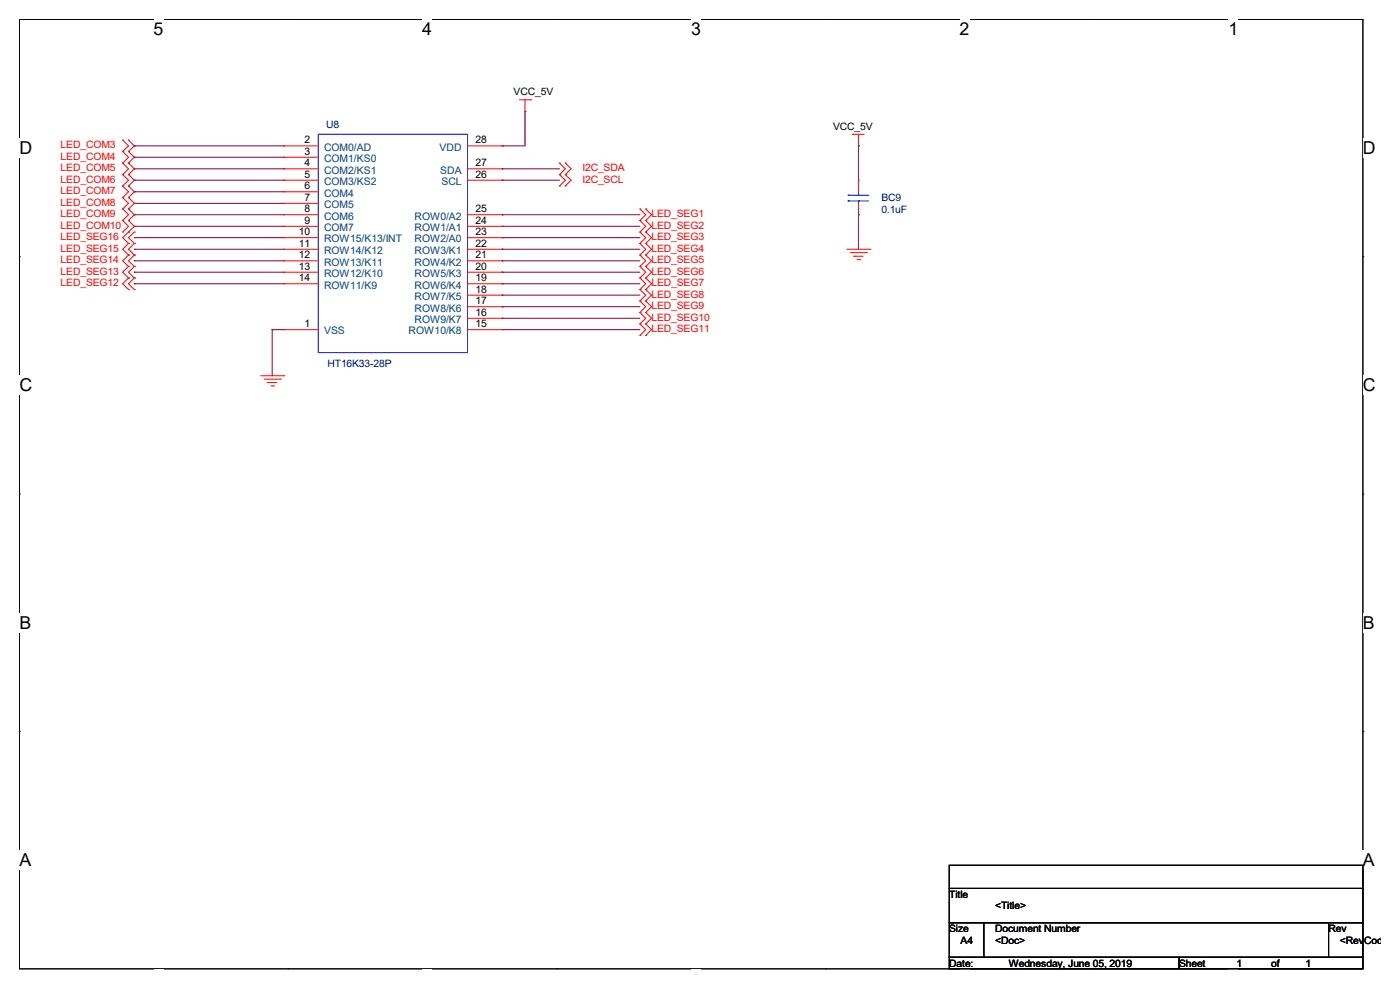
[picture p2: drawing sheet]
<svg xmlns="http://www.w3.org/2000/svg" width="297mm" height="210mm" viewBox="0 0 297 210" stroke-linecap="round" stroke-linejoin="round" font-family="sans-serif">
<path d="M4.1 4.1h285v201.4h-285z" fill="none" stroke="#000" stroke-width=".21"/>
<g fill="#fff">
<path d="M32.6 4.1h2.1v4.2h-2.1z"/>
<path d="M32.6 205.5h2.1v.4h-2.1z"/>
</g>
<path d="M61.1 4.1h.1M61.1 205.5h.1" fill="none" stroke="#000" stroke-width=".21"/>
<g fill="#fff">
<path d="M89.6 4.1h2.1v4.2h-2.1z"/>
<path d="M89.6 205.5h2.1v.4h-2.1z"/>
</g>
<path d="M118.1 4.1h.1M118.1 205.5h.1" fill="none" stroke="#000" stroke-width=".21"/>
<g fill="#fff">
<path d="M146.6 4.1h2.1v4.2h-2.1z"/>
<path d="M146.6 205.5h2.1v.4h-2.1z"/>
</g>
<path d="M175.1 4.1h.1M175.1 205.5h.1" fill="none" stroke="#000" stroke-width=".21"/>
<g fill="#fff">
<path d="M203.6 4.1h2.1v4.2h-2.1z"/>
<path d="M203.6 205.5h2.1v.4h-2.1z"/>
</g>
<path d="M232.1 4.1h.1M232.1 205.5h.1" fill="none" stroke="#000" stroke-width=".21"/>
<g fill="#fff">
<path d="M260.6 4.1h2.1v4.2h-2.1z"/>
<path d="M260.6 205.5h2.1v.4h-2.1z"/>
<path d="M4.1 29.3h2.8v4.2h-2.8z"/>
<path d="M289.1 29.3h2.8v4.2h-2.8z"/>
<path d="M4.1 79.6h2.8v4.2h-2.8z"/>
<path d="M289.1 79.6h2.8v4.2h-2.8z"/>
</g>
<path d="M4.1 54.4h.1M289.1 54.4h.1" fill="none" stroke="#000" stroke-width=".21"/>
<g fill="#fff">
<path d="M4.1 130h2.5v4.2h-2.5z"/>
<path d="M289.1 130h2.6v4.2h-2.6z"/>
</g>
<path d="M4.1 104.8h.1M289.1 104.8h.1" fill="none" stroke="#000" stroke-width=".21"/>
<g fill="#fff">
<path d="M4.1 180.3h2.6v4.2h-2.6z"/>
<path d="M289.1 180.3h2.6v4.2h-2.6z"/>
</g>
<path d="M4.1 155.2h.1M289.1 155.2h.1M201.4 183.6h87.7v4.9h-87.7zM201.4 188.5h87.7v7.2h-87.7zM201.4 195.7h7.3v7.4h-7.3zM208.7 195.7h73.2v7.4h-73.2zM281.9 195.7h7.2v7.4h-7.2zM201.4 203.1h48.7v2.4h-48.7zM250.1 203.1h39v2.4h-39z" fill="none" stroke="#000" stroke-width=".21"/>
<g fill="none" stroke="#f00" stroke-width=".21">
<path d="M26 37h.1M26 34.6h.1M26 32.1h.1M26 29.7h.1M26 39.5h.1M26 34.6l1.3 1.2-1.3 1.2M26 29.7l1.3 1.2-1.3 1.2M26 32.1l1.3 1.3-1.3 1.2M26 37l1.3 1.2-1.3 1.3M26 39.5l1.3 1.2-1.3 1.2M27.3 34.6h.1M27.3 37h.1"/>
<path d="M27.3 29.7h.1M27.3 32.1h.1M27.3 39.5h.1M27.3 34.6l1.2 1.2-1.2 1.2M27.3 29.7l1.2 1.2-1.2 1.2M27.3 32.1l1.2 1.3-1.2 1.2M27.3 37l1.2 1.2-1.2 1.3M27.3 39.5l1.2 1.2-1.2 1.2M60.2 30.9h.1M60.2 33.4h.1M60.2 35.8h.1M60.2 38.2h.1"/>
<path d="M60.2 30.9h7.3M60.2 33.4h7.3M60.2 35.8h7.3M60.2 38.2h7.3M99.2 30.9h7.3M99.2 35.8h7.3M99.2 38.2h7.3M106.5 30.9h.1M106.5 35.8h.1M106.5 38.2h.1M110.2 21.2h2.4M111.4 23.6h.1"/>
<path d="M111.4 21.2v2.4M112.6 21.2h.1M118.7 39.5h.1M118.7 37h.1M118.7 34.6h.1M118.7 37l1.2 1.2-1.2 1.3M118.7 34.6l1.2 1.2-1.2 1.2M119.9 39.5h.1M119.9 37h.1M119.9 34.6h.1M119.9 37l1.3 1.2-1.3 1.3M119.9 34.6l1.3 1.2-1.3 1.2"/>
<path d="M180.9 28.5h.1M180.9 28.5h2.4M182.1 30.9h.1M182.1 38.2h.1M182.1 28.5v2.4M182.1 38.2v2.5M26 44.3h.1M26 41.9h.1M26 46.8h.1M26 49.2h.1M26 41.9l1.3 1.2-1.3 1.2M26 44.3l1.3 1.3-1.3 1.2"/>
<path d="M26 46.8l1.3 1.2-1.3 1.2M27.3 41.9h.1M27.3 44.3h.1M27.3 46.8h.1M27.3 49.2h.1M27.3 59h.1M27.3 56.5h.1M27.3 54.1h.1M27.3 51.6h.1M27.3 41.9l1.2 1.2-1.2 1.2M27.3 44.3l1.2 1.3-1.2 1.2M27.3 46.8l1.2 1.2-1.2 1.2"/>
<path d="M27.3 59l-1.3 1.2 1.3 1.2M27.3 56.5l-1.3 1.2 1.3 1.3M27.3 54.1l-1.3 1.2 1.3 1.2M27.3 51.6l-1.3 1.3 1.3 1.2M27.3 49.2l-1.3 1.2 1.3 1.2M28.5 59h.1M28.5 56.5h.1M28.5 54.1h.1M28.5 51.6h.1M28.5 49.2h.1M28.5 59l-1.2 1.2 1.2 1.2M28.5 56.5l-1.2 1.2 1.2 1.3"/>
<path d="M28.5 54.1l-1.2 1.2 1.2 1.2M28.5 51.6l-1.2 1.3 1.2 1.2M28.5 49.2l-1.2 1.2 1.2 1.2M60.2 40.7h.1M60.2 43.1h.1M60.2 45.6h.1M60.2 48h.1M60.2 50.4h.1M60.2 52.9h.1M60.2 55.3h.1M60.2 57.7h.1M60.2 52.9h7.3"/>
<path d="M60.2 40.7h7.3M60.2 43.1h7.3M60.2 45.6h7.3M60.2 48h7.3M60.2 50.4h7.3M60.2 55.3h7.3M60.2 57.7h7.3M99.2 52.9h7.3M99.2 45.6h7.3M99.2 48h7.3M99.2 50.4h7.3M99.2 55.3h7.3"/>
<path d="M99.2 57.7h7.3M106.5 55.3h.1M106.5 57.7h.1M106.5 45.6h.1M106.5 48h.1M106.5 50.4h.1M106.5 52.9h.1M135.8 46.8h.1M135.8 44.3h.1M135.8 49.2h.1M135.8 51.6h.1M135.8 54.1h.1"/>
<path d="M135.8 56.5h.1M135.8 59h.1M135.8 44.3l1.2 1.3-1.2 1.2M135.8 46.8l1.2 1.2-1.2 1.2M135.8 49.2l1.2 1.2-1.2 1.2M135.8 51.6l1.2 1.3-1.2 1.2M135.8 54.1l1.2 1.2-1.2 1.2M135.8 56.5l1.2 1.2-1.2 1.3M135.8 59l1.2 1.2-1.2 1.2M137 46.8h.1M137 44.3h.1M137 49.2h.1"/>
<path d="M137 51.6h.1M137 54.1h.1M137 56.5h.1M137 59h.1M137 44.3l1.2 1.3-1.2 1.2M137 46.8l1.2 1.2-1.2 1.2M137 49.2l1.2 1.2-1.2 1.2M137 51.6l1.2 1.3-1.2 1.2M137 54.1l1.2 1.2-1.2 1.2M137 56.5l1.2 1.2-1.2 1.3M137 59l1.2 1.2-1.2 1.2M179.7 52.9h4.8"/>
<path d="M180.4 53.6h3.4M181.1 54.4h.1M181.1 54.4h2M181.9 55.1h.5M182.1 45.6h.1M182.1 43.1v2.5M182.4 55.1h.1M183.8 53.6h.1M184.5 52.9h.1M27.3 61.4h.1M28.5 61.4h.1M55.3 79.7h4.9"/>
<path d="M60.2 79.7h.1M60.2 69.9h.1M60.2 60.2h.1M60.2 69.9h7.3M60.2 60.2h7.3M99.2 69.9h7.3M99.2 60.2h7.3M99.2 62.6h7.3M99.2 65.1h7.3M99.2 67.5h7.3M106.5 60.2h.1M106.5 62.6h.1"/>
<path d="M106.5 65.1h.1M106.5 67.5h.1M106.5 69.9h.1M135.8 61.4h.1M135.8 63.8h.1M135.8 66.3h.1M135.8 68.7h.1M135.8 71.2h.1M135.8 61.4l1.2 1.2-1.2 1.2M135.8 63.8l1.2 1.3-1.2 1.2M135.8 66.3l1.2 1.2-1.2 1.2M135.8 68.7l1.2 1.2-1.2 1.3"/>
<path d="M137 61.4h.1M137 63.8h.1M137 66.3h.1M137 68.7h.1M137 71.2h.1M137 61.4l1.2 1.2-1.2 1.2M137 63.8l1.2 1.3-1.2 1.2M137 66.3l1.2 1.2-1.2 1.2M137 68.7l1.2 1.2-1.2 1.3M56 80.4h3.5M56.8 81.2h.1M56.8 81.2h1.9"/>
<path d="M57.5 81.9h.5M58 81.9h.1M59.5 80.4h.1"/>
</g>
<path d="M67.5 28.5h31.7v46.3h-31.7zM179.9 41.4h.1M179.9 42.6h.1M179.9 41.4h4.4M179.9 42.6h4.4M182.1 42.6h.1M182.1 41.4h.1M182.1 40.7v.7M182.1 42.6v.5" fill="none" stroke="#00f" stroke-width=".21"/>
<g fill="none" stroke="#800040" stroke-width=".21">
<path d="M28.5 35.8h.1M28.5 30.9h.1M28.5 33.4h.1M28.5 38.2h.1M28.5 35.8h31.7M28.5 30.9h31.7M28.5 33.4h31.7M28.5 38.2h31.7M106.5 30.9h.1M106.5 38.2h.1M106.5 35.8h.1M106.5 35.8h12.2"/>
<path d="M106.5 38.2h12.2M111.4 23.6h.1M111.4 23.6v7.3h-4.9M182.1 30.9h.1M182.1 30.9v7.3M28.5 43.1h.1M28.5 45.6h.1M28.5 48h.1M28.5 57.7h.1M28.5 55.3h.1M28.5 52.9h.1M28.5 50.4h.1"/>
<path d="M28.5 40.7h.1M28.5 43.1h31.7M28.5 45.6h31.7M28.5 48h31.7M28.5 50.4h31.7M28.5 52.9h31.7M28.5 55.3h31.7M28.5 57.7h31.7M28.5 40.7h31.7M106.5 45.6h.1M106.5 48h.1M106.5 50.4h.1"/>
<path d="M106.5 52.9h.1M106.5 55.3h.1M106.5 57.7h.1M106.5 45.6h29.3M106.5 48h29.3M106.5 50.4h29.3M106.5 52.9h29.3M106.5 55.3h29.3M106.5 57.7h29.3M182.1 45.6h.1M182.1 45.6v7.3M28.5 60.2h.1"/>
<path d="M28.5 60.2h31.7M57.7 69.9h.1M57.7 69.9h2.5M57.7 69.9v9.8M106.5 60.2h.1M106.5 62.6h.1M106.5 65.1h.1M106.5 67.5h.1M106.5 69.9h.1M106.5 60.2h29.3M106.5 62.6h29.3M106.5 65.1h29.3"/>
<path d="M106.5 67.5h29.3M106.5 69.9h29.3"/>
</g>
<g font-size="3.8">
<text x="32.6" y="7.5">5</text>
<text x="89.6" y="7.5">4</text>
<text x="146.6" y="7.5">3</text>
<text x="203.6" y="7.5">2</text>
<text x="260.6" y="7.5">1</text>
<text x="4.1" y="32.6">D</text>
<text x="289.1" y="32.6">D</text>
<text x="4.1" y="83">C</text>
<text x="289.1" y="83">C</text>
<text x="4.1" y="133.3">B</text>
<text x="289.1" y="133.3">B</text>
<text x="4.1" y="183.7">A</text>
<text x="289.1" y="183.7">A</text>
</g>
<g font-size="2.2">
<text x="109" y="20.2">VCC_5V</text>
<text x="176.7" y="27.6">VCC_5V</text>
<text x="64.6" y="30.4">2</text>
<text x="64.6" y="32.8">3</text>
<text x="64.6" y="35.3">4</text>
<text x="100.9" y="30.4">28</text>
<text x="100.9" y="35.3">27</text>
<text x="64.6" y="37.7">5</text>
<text x="64.6" y="40.1">6</text>
<text x="100.9" y="37.7">26</text>
<text x="64.6" y="42.6">7</text>
<text x="64.6" y="45">8</text>
<text x="64.6" y="47.5">9</text>
<text x="100.9" y="45">25</text>
<text x="100.9" y="47.5">24</text>
<text x="63.4" y="49.9">10</text>
<text x="63.4" y="52.3">11</text>
<text x="100.9" y="49.9">23</text>
<text x="100.9" y="52.3">22</text>
<text x="63.4" y="54.8">12</text>
<text x="63.4" y="59.6">14</text>
<text x="63.4" y="57.2">13</text>
<text x="100.9" y="54.8">21</text>
<text x="100.9" y="59.6">19</text>
<text x="100.9" y="57.2">20</text>
<text x="100.9" y="62.1">18</text>
<text x="100.9" y="64.5">17</text>
<text x="64.6" y="69.4">1</text>
<text x="100.9" y="67">16</text>
<text x="100.9" y="69.4">15</text>
<text x="201.4" y="190.5">Title</text>
<text x="201.4" y="197.7">Size</text>
<text x="211.1" y="197.7">Document Number</text>
<text x="211.1" y="192.9">&lt;Title&gt;</text>
<text x="281.8" y="197.7">Rev</text>
<text x="203.8" y="200.2">A4</text>
<text x="211.1" y="200.2">&lt;Doc&gt;</text>
<text x="284.3" y="200.2">&lt;RevCode&gt;</text>
<text x="201.4" y="205.1">Date:</text>
<text x="214" y="205.1">Wednesday, June 05, 2019</text>
<text x="250.1" y="205.1">Sheet</text>
<text x="262.3" y="205.1">1</text>
<text x="269.7" y="205.1">of</text>
<text x="276.9" y="205.1">1</text>
</g>
<g font-size="2.2" fill="#000080">
<text x="69.2" y="27.1">U8</text>
<text x="187" y="42.7">BC9</text>
<text x="187" y="45.1">0.1uF</text>
<text x="69.5" y="77.8">HT16K33-28P</text>
</g>
<g font-size="2.2" fill="#f00">
<text x="12.9" y="31.5">LED_COM3</text>
<text x="12.9" y="33.9">LED_COM4</text>
<text x="12.9" y="36.3">LED_COM5</text>
<text x="12.9" y="38.8">LED_COM6</text>
<text x="12.9" y="41.2">LED_COM7</text>
<text x="123.6" y="38.8">I2C_SCL</text>
<text x="123.6" y="36.3">I2C_SDA</text>
<text x="12.9" y="43.6">LED_COM8</text>
<text x="12.9" y="46.1">LED_COM9</text>
<text x="138.2" y="46.1">LED_SEG1</text>
<text x="12.9" y="48.5">LED_COM10</text>
<text x="12.9" y="53.4">LED_SEG15</text>
<text x="12.9" y="51">LED_SEG16</text>
<text x="138.2" y="48.5">LED_SEG2</text>
<text x="138.2" y="51">LED_SEG3</text>
<text x="138.2" y="53.4">LED_SEG4</text>
<text x="12.9" y="58.3">LED_SEG13</text>
<text x="12.9" y="55.8">LED_SEG14</text>
<text x="138.2" y="55.8">LED_SEG5</text>
<text x="138.2" y="58.3">LED_SEG6</text>
<text x="12.9" y="60.7">LED_SEG12</text>
<text x="138.2" y="60.7">LED_SEG7</text>
<text x="138.2" y="63.2">LED_SEG8</text>
<text x="138.2" y="65.6">LED_SEG9</text>
<text x="138.2" y="68">LED_SEG10</text>
<text x="138.2" y="70.5">LED_SEG11</text>
</g>
<g font-size="2.2" fill="#004080">
<text x="68.7" y="32">COM0/AD</text>
<text x="68.7" y="34.4">COM1/KS0</text>
<text x="93.3" y="32">VDD</text>
<text x="68.7" y="36.8">COM2/KS1</text>
<text x="68.7" y="39.2">COM3/KS2</text>
<text x="68.7" y="41.7">COM4</text>
<text x="93.4" y="36.8">SDA</text>
<text x="93.6" y="39.2">SCL</text>
<text x="68.7" y="44.2">COM5</text>
<text x="68.7" y="46.6">COM6</text>
<text x="87.9" y="46.6">ROW0/A2</text>
<text x="68.7" y="49">COM7</text>
<text x="68.7" y="51.4">ROW15/K13/INT</text>
<text x="68.7" y="53.9">ROW14/K12</text>
<text x="87.9" y="49">ROW1/A1</text>
<text x="87.9" y="51.4">ROW2/A0</text>
<text x="87.9" y="53.9">ROW3/K1</text>
<text x="68.7" y="56.3">ROW13/K11</text>
<text x="68.7" y="58.8">ROW12/K10</text>
<text x="87.9" y="56.3">ROW4/K2</text>
<text x="87.9" y="58.8">ROW5/K3</text>
<text x="68.7" y="61.2">ROW11/K9</text>
<text x="87.9" y="61.2">ROW6/K4</text>
<text x="87.9" y="63.6">ROW7/K5</text>
<text x="68.7" y="71">VSS</text>
<text x="86.7" y="71">ROW10/K8</text>
<text x="87.9" y="66.1">ROW8/K6</text>
<text x="87.9" y="68.5">ROW9/K7</text>
</g>
</svg>
